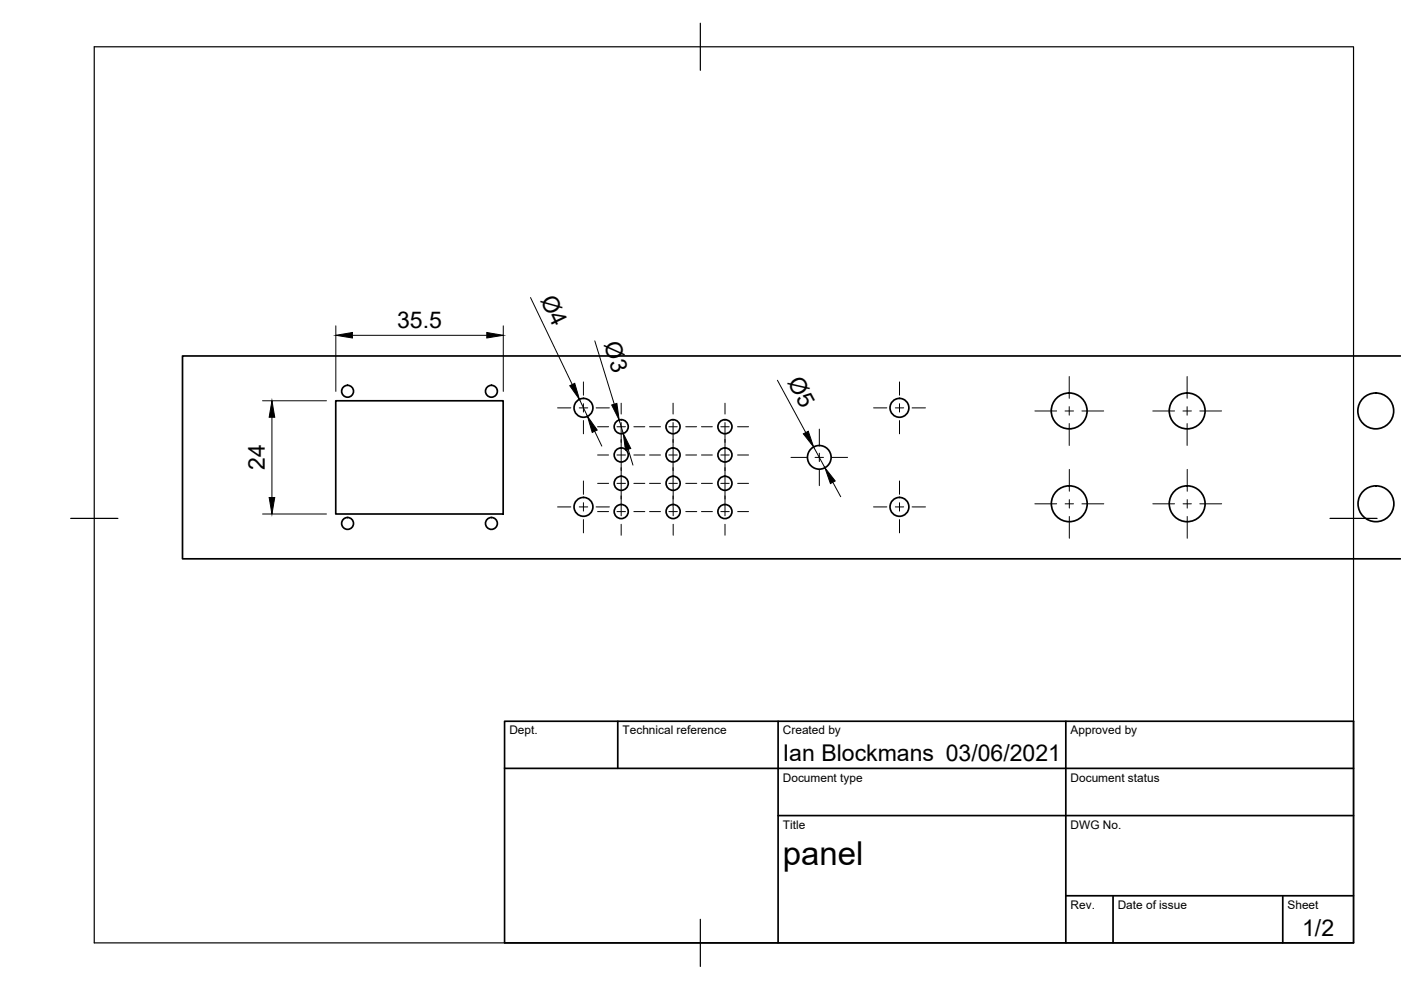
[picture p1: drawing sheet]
<svg xmlns="http://www.w3.org/2000/svg" width="297mm" height="210mm" viewBox="0 0 297 210" stroke-linecap="round" stroke-linejoin="round" font-family="sans-serif">
<!-- layer: Visible -->
<g fill="none" stroke="#000" stroke-width=".36">
<path d="M296.9 75.5h-258.2v43h258.2M71.2 85h35.5v24h-35.5z"/>
<circle cx="73.7" cy="83" r="1.26"/>
<circle cx="104.2" cy="83" r="1.26"/>
<circle cx="123.7" cy="86.5" r="2"/>
<circle cx="131.7" cy="90.5" r="1.49"/>
<circle cx="131.7" cy="96.5" r="1.49"/>
<circle cx="142.7" cy="90.5" r="1.49"/>
<circle cx="142.7" cy="96.5" r="1.49"/>
<circle cx="153.7" cy="90.5" r="1.49"/>
<circle cx="153.7" cy="96.5" r="1.49"/>
<circle cx="173.7" cy="97" r="2.51"/>
<circle cx="190.7" cy="86.5" r="2"/>
<circle cx="226.7" cy="87.1" r="3.8"/>
<circle cx="251.7" cy="87.1" r="3.8"/>
<circle cx="291.7" cy="87.1" r="3.8"/>
<circle cx="73.7" cy="111" r="1.26"/>
<circle cx="104.2" cy="111" r="1.26"/>
<circle cx="123.7" cy="107.5" r="2"/>
<circle cx="131.7" cy="108.5" r="1.49"/>
<circle cx="131.7" cy="102.5" r="1.49"/>
<circle cx="142.7" cy="108.5" r="1.49"/>
<circle cx="142.7" cy="102.5" r="1.49"/>
<circle cx="153.7" cy="102.5" r="1.49"/>
<circle cx="153.7" cy="108.5" r="1.49"/>
<circle cx="190.7" cy="107.5" r="2"/>
<circle cx="226.7" cy="106.8" r="3.8"/>
<circle cx="251.7" cy="106.8" r="3.8"/>
<circle cx="291.7" cy="106.8" r="3.8"/>
</g>
<!-- layer: Border -->
<path d="M20 9.9h267v190h-267zM148.5 4.9v10M15 109.9h10M282 109.9h10M148.5 194.9v10" fill="none" stroke="#000" stroke-width=".25"/>
<!-- layer: TitleBlock -->
<path d="M107 152.9h180v47h-180zM131 152.9v10M165 152.9v47M226 152.9v47M107 162.9h180M165 172.9h122M226 189.9h61M236 189.9v10M272 189.9v10" fill="none" stroke="#000" stroke-width=".36"/>
<!-- layer: Center Lines -->
<g fill="none" stroke="#000" stroke-width=".21">
<path d="M226.7 79.8v4.6M251.7 79.8v4.6M118.2 86.5h2.8M122.8 86.5h1.8M123.7 81v2.8M123.7 85.6v1.8M123.7 89.2v2.8M126.4 86.5h2.8M126.7 90.5h2.3M126.7 96.5h2.3M130.8 90.5h1.8M130.8 96.5h1.8"/>
<path d="M131.7 85.5v2.3M131.7 89.6v1.8M131.7 91.5v4M131.7 95.6v1.8M131.7 97.5v4M134.4 90.5h2.3M134.4 96.5h2.3M137.7 90.5h2.3M137.7 96.5h2.3M141.8 90.5h1.8M141.8 96.5h1.8M142.7 85.5v2.3"/>
<path d="M142.7 89.6v1.8M142.7 91.5v4M142.7 95.6v1.8M142.7 97.5v4M145.4 90.5h2.3M145.4 96.5h2.3M148.7 90.5h2.3M148.7 96.5h2.3M152.8 90.5h1.8M152.8 96.5h1.8M153.7 85.5v2.3M153.7 89.6v1.8"/>
<path d="M153.7 91.5v4M153.7 95.6v1.8M153.7 97.5v4M156.4 90.5h2.3M156.4 96.5h2.3M167.7 97h3.3M172.8 97h1.8M173.7 91v3.3M173.7 96.1v1.8M173.7 99.7v3.3M176.4 97h3.3M185.2 86.5h2.8"/>
<path d="M189.8 86.5h1.8M190.7 81v2.8M190.7 85.6v1.8M190.7 89.2v2.8M193.4 86.5h2.8M219.4 87.1h4.6M225.8 87.1h1.8M226.7 86.2v1.8M226.7 89.8v4.6M226.7 99.5v4.7M229.4 87.1h4.6M244.4 87.1h4.6"/>
<path d="M250.8 87.1h1.8M251.7 86.2v1.8M251.7 89.8v4.6M251.7 99.5v4.7M254.4 87.1h4.6M118.2 107.5h2.8M122.8 107.5h1.8M123.7 102v2.8M123.7 106.6v1.8M123.7 110.2v2.8M126.4 107.5h2.8M126.7 102.5h2.3"/>
<path d="M126.7 108.5h2.3M130.8 102.5h1.8M130.8 108.5h1.8M131.7 101.6v1.8M131.7 103.5v4M131.7 107.6v1.8M131.7 111.2v2.3M134.4 102.5h2.3M134.4 108.5h2.3M137.7 102.5h2.3M137.7 108.5h2.3M141.8 102.5h1.8"/>
<path d="M141.8 108.5h1.8M142.7 101.6v1.8M142.7 105.1v2.4M142.7 103.5v2.3M142.7 107.6v1.8M142.7 111.2v2.3M145.4 102.5h2.3M145.4 108.5h2.3M148.7 102.5h2.3M148.7 108.5h2.3M152.8 102.5h1.8M152.8 108.5h1.8"/>
<path d="M153.7 101.6v1.8M153.7 103.5v4M153.7 107.6v1.8M153.7 111.2v2.3M156.4 102.5h2.3M156.4 108.5h2.3M185.2 107.5h2.8M189.8 107.5h1.8M190.7 102v2.8M190.7 106.6v1.8M190.7 110.2v2.8M193.4 107.5h2.8"/>
<path d="M219.4 106.8h4.6M225.8 106.8h1.8M226.7 105.9v1.8M226.7 109.5v4.6M229.4 106.8h4.6M244.4 106.8h4.6M250.8 106.8h1.8M251.7 105.9v1.8M251.7 109.5v4.6M254.4 106.8h4.6"/>
</g>
<!-- layer: Dimensions -->
<g fill="none" stroke="#000" stroke-width=".21">
<path d="M71.2 69.1v13.9M74.7 71.1h28.5M106.7 69.1v13.9M112.5 63.1l8.8 18.4M126.1 72.3l4.1 13.4M55.7 85h13.5M57.7 88.5v17M122.9 84.7l1.7 3.6M126.1 91.4l1.5 3.2M131.3 89l.8 2.9M133.2 95.3l1 3.3M164.8 80.6l6 11.1"/>
<path d="M172.5 94.8l2.4 4.4M55.7 109h13.5M176.6 102.2l1.6 3.1"/>
</g>
<path d="M71.2 71.1l3.5-.6v1.2zM103.2 70.5l3.5 .6-3.5 .6zM57.7 85l.6 3.5h-1.2zM120.8 81.8l1.1-.5 1 3.4zM124.6 88.3l2 2.9-1 .5zM129.7 85.9l1.1-.4 .5 3.5zM132.1 91.9l1.6 3.2-1.1 .3zM170.3 92l1.1-.6 1.1 3.4zM57.1 105.5h1.2l-.6 3.5zM174.9 99.2l2.2 2.8-1 .5z" fill="#000" stroke="#000" stroke-width=".21"/>
<text font-size="7" x="166" y="183.4">panel</text>
<g font-size="4.9">
<text x="114.5" y="63.6" transform="rotate(64 114.5 63.6)">Ø4</text>
<text x="84.2" y="69.5">35.5</text>
<text x="128.1" y="73" transform="rotate(73 128.1 73)">Ø3</text>
<text x="166.9" y="81" transform="rotate(62 166.9 81)">Ø5</text>
<text x="56.2" y="99.6" transform="rotate(-90 56.2 99.6)">24</text>
<text x="166" y="161.4">Ian Blockmans 03/06/2021</text>
<text x="276.1" y="198.6">1/2</text>
</g>
<g font-size="2.5">
<text x="108" y="155.7">Dept.</text>
<text x="132" y="155.7">Technical reference</text>
<text x="166" y="155.7">Created by</text>
<text x="227" y="155.7">Approved by</text>
<text x="166" y="165.7">Document type</text>
<text x="227" y="165.7">Document status</text>
<text x="166" y="175.7">Title</text>
<text x="227" y="175.7">DWG No.</text>
<text x="227" y="192.7">Rev.</text>
<text x="237" y="192.7">Date of issue</text>
<text x="273" y="192.7">Sheet</text>
</g>
</svg>
